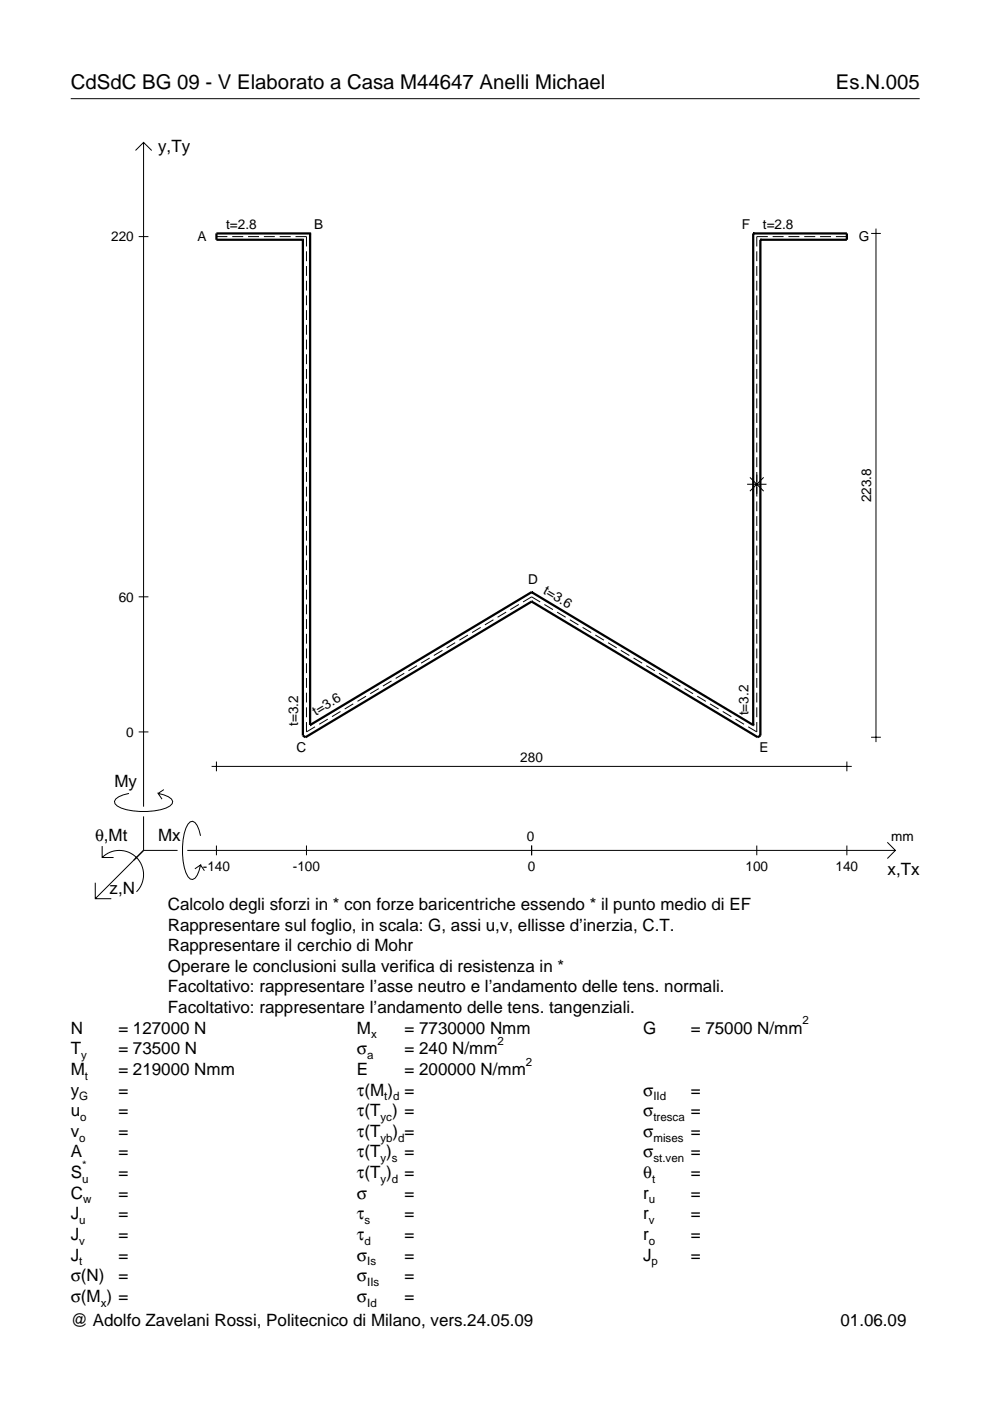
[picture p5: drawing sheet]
<svg xmlns="http://www.w3.org/2000/svg" width="210mm" height="297mm" viewBox="0 0 210 297" stroke-linecap="round" stroke-linejoin="round" font-family="sans-serif">
<g fill="none" stroke="#000" stroke-width=".21">
<path d="M15 20.9h180M28.7 31.9l1.7-1.7 1.8 1.7M30.4 30.2v140.8M29.4 50.2h2.1M45.9 50.2h2.3M49.2 50.2h2.4M52.6 50.2h2.3M55.9 50.2h2.4M59.3 50.2h2.3M62.7 50.2h2.3v2.1M65 53.3v2.1M65 56.4v2.1"/>
<path d="M65 59.5v2.1M160.5 53.3v2.1M160.5 56.4v2.1M160.5 59.5v2.1M162.8 50.2h-2.3v2.1M163.8 50.2h2.3M167.2 50.2h2.3M170.5 50.2h2.3M173.9 50.2h2.3M177.2 50.2h2.4M184.7 49.5h2.1M185.7 48.5v108.8"/>
<path d="M65 62.6v2.1M65 65.8v2M65 68.9v2.1M65 72v2.1M65 75.1v2.1M65 78.2v2.1M160.5 62.6v2.1M160.5 65.8v2M160.5 68.9v2.1M160.5 72v2.1M160.5 75.1v2.1M160.5 78.2v2.1"/>
<path d="M65 81.4v2M65 84.5v2.1M65 87.6v2.1M65 90.7v2.1M65 93.8v2.1M65 97v2M160.5 81.4v2M160.5 84.5v2.1M160.5 87.6v2.1M160.5 90.7v2.1M160.5 93.8v2.1M160.5 97v2"/>
<path d="M65 100.1v2.1M65 103.2v2.1M65 106.3v2.1M65 109.4v2.1M65 112.5v2.1M65 115.7v2.1M65 118.8v2.1M158.4 102.7h4.1M159 101.2l2.9 2.9M160.5 100.1v5.2M160.5 106.3v2.1M160.5 109.4v2.1"/>
<path d="M160.5 112.5v2.1M160.5 115.7v2.1M160.5 118.8v2.1M161.9 101.2l-2.9 2.9M29.4 126.5h2.1M65 121.9v2.1M65 125v2.1M65 128.1v2.1M65 131.3v2.1M65 134.4v2.1M65 137.5v2.1M91.1 139.5l-1.8 1.1"/>
<path d="M93.8 137.9l-1.8 1.1M96.5 136.3l-1.8 1.1M99.2 134.6l-1.8 1.1M101.9 133l-1.8 1.1M104.6 131.4l-1.8 1.1M107.3 129.8l-1.8 1.1M110 128.2l-1.8 1.1M110.9 127.6l1.8-1.1 1.8 1.1M115.4 128.2l1.8 1.1M118.1 129.8l1.8 1.1M120.8 131.4l1.8 1.1M123.5 133l1.8 1.1"/>
<path d="M126.2 134.6l1.8 1.1M128.9 136.3l1.8 1.1M131.6 137.9l1.8 1.1M134.3 139.5l1.8 1.1M160.5 121.9v2.1M160.5 125v2.1M160.5 128.1v2.1M160.5 131.3v2.1M160.5 134.4v2.1M160.5 137.5v2.1M29.4 155.2h2.1M65 140.6v2.1"/>
<path d="M65 143.7v2.1M65 146.9v2M65 150v2.1M65 153.1v2.1l1.8-1.1M69.5 152.5l-1.8 1.1M72.2 150.9l-1.8 1M74.9 149.2l-1.8 1.1M77.6 147.6l-1.8 1.1M80.3 146l-1.8 1.1M83 144.4l-1.8 1.1M85.7 142.8l-1.8 1M88.4 141.1l-1.8 1.1"/>
<path d="M137 141.1l1.8 1.1M139.7 142.8l1.8 1M142.4 144.4l1.8 1.1M145.1 146l1.8 1.1M147.8 147.6l1.9 1.1M150.5 149.2l1.9 1.1M153.2 150.9l1.9 1M155.9 152.5l1.9 1.1M160.5 140.6v2.1M160.5 143.7v2.1M160.5 146.9v2M160.5 150v2.1"/>
<path d="M160.5 153.1v2.1l-1.9-1.1M184.7 156.3h2.1M21.7 179.4v2.4h2.4M27.3 168.2a3.6 3.6 0 0 0-3 1.7l.1 .5a5.6 5.6 0 0 0 3.8 1.5 13.4 13.4 0 0 0 7.8-1l.5-.5 .1-.5a3.6 3.6 0 0 0-3.1-1.7l.8 1.2M30.4 173.1v7.2M34.7 167.4l-1.2 .8M42.5 177.2a3.6 3.6 0 0 0-1.7-3.1l-.5 .2a5.7 5.7 0 0 0-1.5 3.7 13.3 13.3 0 0 0 1 7.9l.5 .5 .5 .1a3.6 3.6 0 0 0 1.7-3.1l-1.2 .8M44.9 162.5h135.7M45.9 161.5v2M45.9 179.3v2M65 179.3v2M112.7 179.3v2"/>
<path d="M160.5 179.3v2M179.6 161.5v2M179.6 179.3v2M188.1 178.6l1.7 1.7-1.7 1.7M20.2 187.2v3.3h3.4M21.7 181.8a5.1 5.1 0 0 1 7.2 0 5.1 5.1 0 0 1 0 7.3M30.4 180.3l-10.2 10.2M30.4 180.3h7.2M39.7 180.3h150.1M42.5 183.4l.8 1.2"/>
</g>
<g fill="none" stroke="#000" stroke-width=".48">
<path d="M64.2 50.8h.1M64.2 50.8v105.2l.6 .3 47.9-28.8M65.7 49.5h.1M65.7 49.5h-19.8v1.3h18.3M65.7 49.5v104.2M159.7 49.5h.1M159.7 49.5h19.9v1.3h-18.4M159.7 49.5v104.2M161.2 50.8h.1M161.2 50.8v105.2l-.5 .3-48-28.8M112.7 127.5h.1M112.7 125.5h.1"/>
<path d="M112.7 125.5l-47 28.2M112.7 125.5l47 28.2M65.7 153.7h.1M159.7 153.7h.1"/>
</g>
<g font-size="4.3">
<text x="15" y="18.9">CdSdC BG 09 - V Elaborato a Casa M44647 Anelli Michael</text>
<text x="177.2" y="18.9">Es.N.005</text>
</g>
<g font-size="3.6">
<text x="33.5" y="32.3">y,Ty</text>
<text x="24.3" y="166.9">My</text>
<text x="20.1" y="178.2">θ,Mt</text>
<text x="33.5" y="178.2">Mx</text>
<text x="188.2" y="185.5">x,Tx</text>
<text x="23.2" y="189.6">z,N</text>
<text x="35.6" y="192.9">Calcolo degli sforzi in * con forze baricentriche essendo * il punto medio di EF</text>
<text x="35.6" y="197.3">Rappresentare sul foglio, in scala: G, assi u,v, ellisse d’inerzia, C.T.</text>
<text x="35.6" y="201.7">Rappresentare il cerchio di Mohr</text>
<text x="35.6" y="206">Operare le conclusioni sulla verifica di resistenza in *</text>
<text x="35.6" y="210.4">Facoltativo: rappresentare l’asse neutro e l’andamento delle tens. normali.</text>
<text x="35.6" y="214.8">Facoltativo: rappresentare l’andamento delle tens. tangenziali.</text>
<text x="15" y="219.2">N</text>
<text x="25.1" y="219.2">= 127000 N</text>
<text x="75.7" y="219.2">M</text>
<text x="85.8" y="219.2">= 7730000 Nmm</text>
<text x="136.4" y="219.2">G</text>
<text x="146.5" y="219.2">= 75000 N/mm</text>
<text x="15" y="223.5">T</text>
<text x="15" y="227.9">M</text>
<text x="25.1" y="223.5">= 73500 N</text>
<text x="25.1" y="227.9">= 219000 Nmm</text>
<text x="75.7" y="223.5">σ</text>
<text x="75.7" y="227.9">E</text>
<text x="85.8" y="223.5">= 240 N/mm</text>
<text x="85.8" y="227.9">= 200000 N/mm</text>
<text x="15" y="232.3">y</text>
<text x="25.1" y="232.3">=</text>
<text x="75.7" y="232.3">τ(M ) =</text>
<text x="136.4" y="232.3">σ</text>
<text x="146.5" y="232.3">=</text>
<text x="15" y="236.7">u</text>
<text x="25.1" y="236.7">=</text>
<text x="75.7" y="236.7">τ(T ) =</text>
<text x="136.4" y="236.7">σ</text>
<text x="146.5" y="236.7">=</text>
<text x="15" y="241">v</text>
<text x="15" y="245.4">A</text>
<text x="25.1" y="241">=</text>
<text x="25.1" y="245.4">=</text>
<text x="75.7" y="245.4">τ(T )</text>
<text x="75.7" y="241">τ(T</text>
<text x="83.3" y="241">) =</text>
<text x="85.8" y="245.4">=</text>
<text x="136.4" y="241">σ</text>
<text x="136.4" y="245.4">σ</text>
<text x="146.5" y="241">=</text>
<text x="146.5" y="245.4">=</text>
<text x="15" y="249.8">S</text>
<text x="25.1" y="249.8">=</text>
<text x="75.7" y="249.8">τ(T )</text>
<text x="85.8" y="249.8">=</text>
<text x="136.4" y="249.8">θ</text>
<text x="146.5" y="249.8">=</text>
<text x="15" y="254.2">C</text>
<text x="25.1" y="254.2">=</text>
<text x="75.7" y="254.2">σ</text>
<text x="85.8" y="254.2">=</text>
<text x="136.4" y="254.2">r</text>
<text x="146.5" y="254.2">=</text>
<text x="15" y="258.5">J</text>
<text x="15" y="262.9">J</text>
<text x="25.1" y="258.5">=</text>
<text x="25.1" y="262.9">=</text>
<text x="75.7" y="258.5">τ</text>
<text x="75.7" y="262.9">τ</text>
<text x="85.8" y="258.5">=</text>
<text x="85.8" y="262.9">=</text>
<text x="136.4" y="258.5">r</text>
<text x="136.4" y="262.9">r</text>
<text x="146.5" y="258.5">=</text>
<text x="146.5" y="262.9">=</text>
<text x="15" y="267.3">J</text>
<text x="25.1" y="267.3">=</text>
<text x="75.7" y="267.3">σ</text>
<text x="85.8" y="267.3">=</text>
<text x="136.4" y="267.3">J</text>
<text x="146.5" y="267.3">=</text>
<text x="15" y="271.7">σ(N)</text>
<text x="25.1" y="271.7">=</text>
<text x="75.7" y="271.7">σ</text>
<text x="85.8" y="271.7">=</text>
<text x="15" y="281.2">@ Adolfo Zavelani Rossi, Politecnico di Milano, vers.24.05.09</text>
<text x="15" y="276">σ(M ) =</text>
<text x="75.7" y="276">σ</text>
<text x="85.8" y="276">=</text>
<text x="178.2" y="281.2">01.06.09</text>
</g>
<g font-size="2.9">
<text x="23.6" y="51.2">220</text>
<text x="41.9" y="51.1">A</text>
<text x="47.9" y="48.5">t=2.8</text>
<text x="66.6" y="48.7">B</text>
<text x="157.3" y="48.7">F</text>
<text x="161.8" y="48.5">t=2.8</text>
<text x="182.1" y="51.1">G</text>
<text x="184.7" y="106.5" transform="rotate(-90 184.7 106.5)">223.8</text>
<text x="112" y="123.9">D</text>
<text x="115" y="125.7" transform="rotate(31 115 125.7)">t=3.6</text>
<text x="25.2" y="127.5">60</text>
<text x="63.2" y="153.9" transform="rotate(-90 63.2 153.9)">t=3.2</text>
<text x="67" y="151.8" transform="rotate(-31 67 151.8)">t=3.6</text>
<text x="158.7" y="151.7" transform="rotate(-90 158.7 151.7)">t=3.2</text>
<text x="26.8" y="156.2">0</text>
<text x="62.9" y="159.4">C</text>
<text x="110.3" y="161.5">280</text>
<text x="161.1" y="159.4">E</text>
<text x="111.7" y="178.2">0</text>
<text x="189" y="178.2">mm</text>
<text x="43" y="184.7">-140</text>
<text x="62.1" y="184.7">-100</text>
<text x="111.9" y="184.7">0</text>
<text x="158.1" y="184.7">100</text>
<text x="177.2" y="184.7">140</text>
</g>
<g font-size="2.4">
<text x="78.7" y="220.2">x</text>
<text x="105.5" y="221.5">2</text>
<text x="170.2" y="217.2">2</text>
<text x="17.2" y="224.5">y</text>
<text x="77.9" y="224.5">a</text>
<text x="111.5" y="225.9">2</text>
<text x="16.8" y="233.3">G</text>
<text x="18" y="228.9">t</text>
<text x="81.5" y="233.3">t d</text>
<text x="138.5" y="233.3">IId</text>
<text x="17" y="237.7">o</text>
<text x="80.7" y="237.7">yc</text>
<text x="138.5" y="237.7">tresca</text>
<text x="16.8" y="242">o</text>
<text x="80.7" y="242">yb d</text>
<text x="138.5" y="242">mises</text>
<text x="17.4" y="250.8">u</text>
<text x="17.4" y="247.8">*</text>
<text x="80.7" y="246.4">y s</text>
<text x="80.7" y="250.8">y d</text>
<text x="138.2" y="250.8">t</text>
<text x="138.5" y="246.4">st.ven</text>
<text x="17.6" y="255.2">w</text>
<text x="137.6" y="255.2">u</text>
<text x="16.8" y="259.5">u</text>
<text x="16.8" y="263.9">v</text>
<text x="77.3" y="259.5">s</text>
<text x="77.3" y="263.9">d</text>
<text x="137.6" y="259.5">v</text>
<text x="137.6" y="263.9">o</text>
<text x="16.8" y="268.3">t</text>
<text x="77.9" y="268.3">Is</text>
<text x="138.2" y="268.3">p</text>
<text x="77.9" y="272.7">IIs</text>
<text x="21.4" y="277">x</text>
<text x="77.9" y="277">Id</text>
</g>
</svg>
